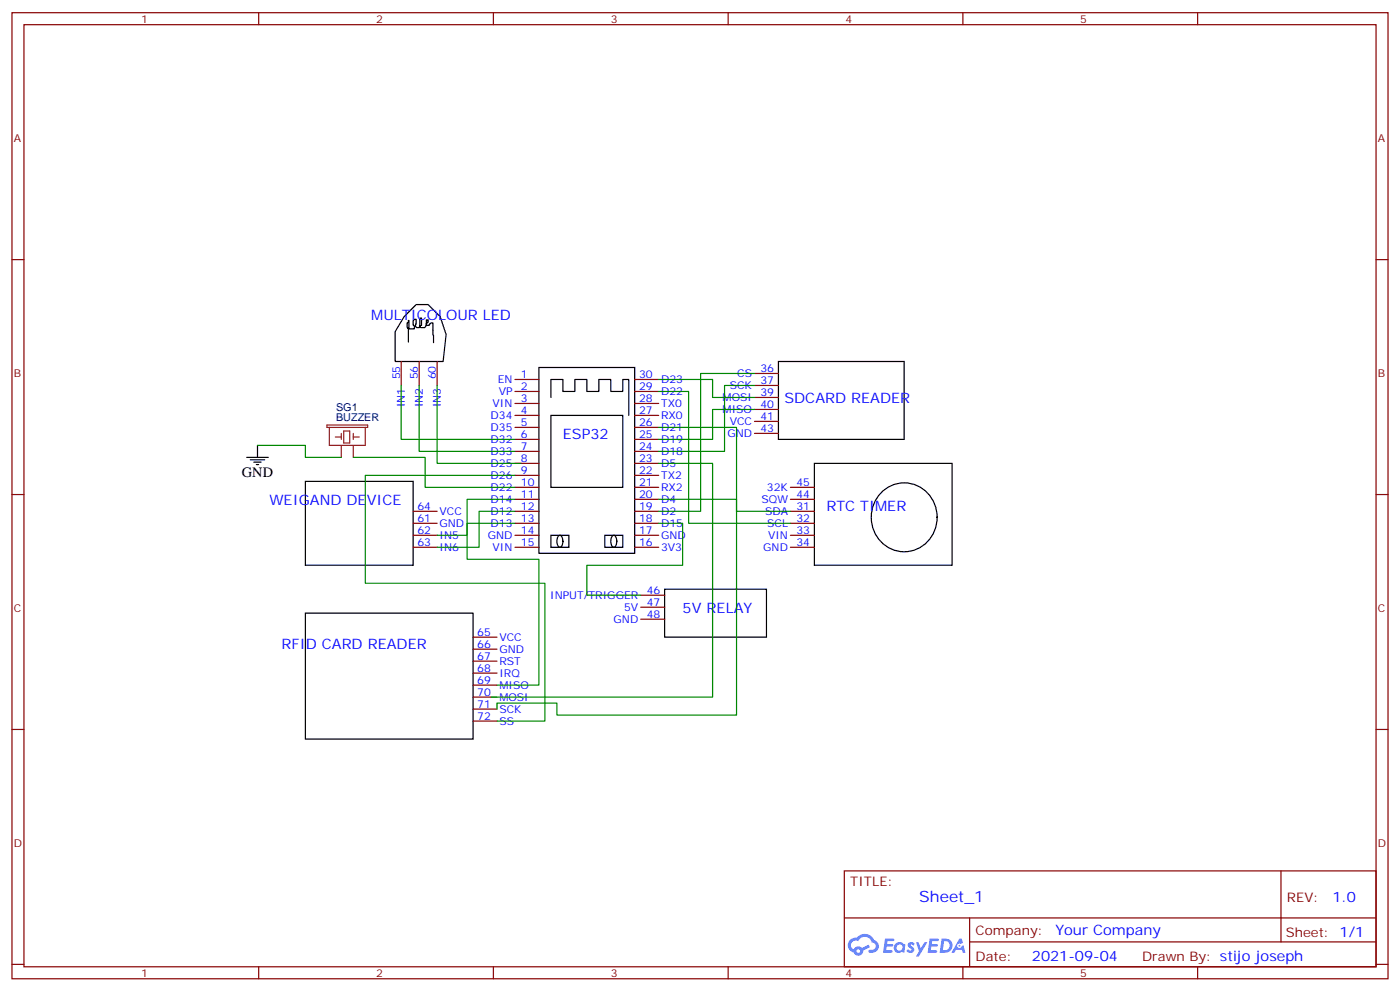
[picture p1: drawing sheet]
<svg xmlns="http://www.w3.org/2000/svg" width="412mm" height="292mm" viewBox="0 0 412 292" stroke-linecap="round" stroke-linejoin="round" font-family="sans-serif">
<g fill="none" stroke="#870000" stroke-width=".35">
<path d="M3.5 3.7h405.4v284.4h-405.4zM7.1 7.3h398.2v277.3h-398.2zM76.2 3.7v3.6M145.3 3.7v3.6M214.5 3.7v3.6M283.6 3.7v3.6M352.8 3.7v3.6M3.5 76.4h3.6M405.3 76.4h3.6M3.5 145.6h3.6M405.3 145.6h3.6M3.5 214.7h3.6"/>
<path d="M405.3 214.7h3.6M248.7 256.3h156.6v28.3h-156.6zM377.3 256.4v20.8M248.7 270.2h156.5M285.6 277.2h119.6M285.6 270.2v14.1M3.5 283.8h3.6M76.2 284.6v3.5M145.3 284.6v3.5M214.5 284.6v3.5M283.6 284.6v3.5M352.8 284.6v3.5"/>
<path d="M405.3 283.8h3.6"/>
</g>
<g fill="#5487ff">
<path d="M267.7 277.5a1.22 1.22 0 0 1 1.7 .3l-.4 .5a.47 .47 0 0 0-.3-.4 .47 .47 0 0 0-.5 .2l.1 .3a1.14 1.14 0 0 1 .8 1.7 1.14 1.14 0 0 1-1.9 0l-.2-.2 .5-.5 .7 .4a.29 .29 0 0 0 .3-.3 .29 .29 0 0 0-.2-.3 1.04 1.04 0 0 1-.6-1.7z"/>
<path d="M260.7 276.3h2.4l.3 .1-.2 .5-1.8 .1-.1 .9h1.5l.3 .3-.3 .4h-1.6l-.2 1.1h1.7l.2 .3-.2 .4h-2.6z"/>
<path d="M273.8 276.3h2.4l.3 .1-.1 .5-1.8 .1-.2 .9h1.6l.3 .3-.4 .4h-1.6l-.1 1.1h1.7l.2 .3-.2 .4h-2.6z"/>
<path d="M282.6 276.3h.7l.3 1.2-.6 .3a.69 .69 0 0 0-1 .3 .69 .69 0 0 0 .4 1 .69 .69 0 0 0 .9-.6l.5-.3 .6 2.2h-.8l-.2-.9h-1.8l-.5 .9h-.8z"/>
<path d="M269.8 277.3h.8l.6 1.9 1.1-1.9h.9l-2.6 4.2h-.8l.9-1.5z"/>
<path d="M277.4 276.3l-.6 4.1h1.3a2.11 2.11 0 0 0 2.5-2.1 2.11 2.11 0 0 0-2.5-2zM278.1 277a1.39 1.39 0 0 1 1.7 1.4 1.39 1.39 0 0 1-1.8 1.3h-.3z"/>
<path d="M263.7 277.9a1.54 1.54 0 0 0-.1 2.1 1.54 1.54 0 0 0 2.2 .2l.6 .2 .3-2.3-.2-.2-.4-.1a1.49 1.49 0 0 0-2.4 .1zM264 278.9a.94 .94 0 0 1 1.8 0 .94 .94 0 0 1-1.8 0z"/>
<path d="M250.4 276.6a2.18 2.18 0 0 0 1.1 3.8 1.44 1.44 0 0 0 1.6 .9 1.44 1.44 0 0 0 1.2-1.5l2-1-.5-.7-1.9 .9a1.47 1.47 0 0 0-2.4 .5 1.39 1.39 0 0 1-.7-2 1.39 1.39 0 0 1 2-.5 2.12 2.12 0 0 1 2.2-1.3 2.12 2.12 0 0 1 1.9 1.7 1.14 1.14 0 0 1 1.1 1.4 1.14 1.14 0 0 1-1.7 .8 .43 .43 0 0 0-.5 .3 .43 .43 0 0 0 .4 .5 1.98 1.98 0 0 0 2.5-1.2 1.98 1.98 0 0 0-1.2-2.5 3.1 3.1 0 0 0-5.3-.7l-.9 .1zM252.3 279.9a.55 .55 0 0 1 1.1 0 .55 .55 0 0 1-1.1 0z"/>
<circle cx="282.6" cy="278.4" r=".26"/>
</g>
<g fill="none" stroke="#000" stroke-width=".35">
<path d="M119.1 93.2l3.5-3.6h3.5l3.5 3.6 1.8 5.3-.9 7.9h-14.1v-8.8zM120.3 100.7v-3.7l.2-.4v-2.3h-.2v.6l-.4 .1v1.4l.4 .4h1.8v-.5l.3-.9h.2v-1.4h-.7l-.2 1.7 1.1 .7h.7l.1-.5 .6-.2v-2.1h-.6v2.7l.4 .1h1.1l.3-.3 .2-.9 .5-.3v-.8h-.5v1.6h.9l.1-.5 .9-.2 .2 5.9M158.7 108.2h28.3v54.6h-28.3zM162.3 117v-5.3h3.5v3.5h3.5v-3.5h3.6v3.5h3.5v-3.5h3.5v3.5h3.5v-3.5h1.8v10.6M229.3 106.4h37v22.9h-37zM72.7 134.6h6.3M73.7 135.3h4.3M74.8 136h2.1M75.5 136.7h.7M75.8 131.1v3.5M162.3 122.3h21.1v21.1h-21.1zM239.9 136.4h40.6v30h-40.6z"/>
<path d="M90 141.7h31.7v24.7h-31.7zM162.3 157.6h5.3v3.5h-5.3zM164.6 157.6h.3a2.2 2.2 0 0 1 0 3.5 2.29 2.29 0 0 1-.3-3.5zM178.2 157.6h5.2v3.5h-5.2zM180.5 157.6h.3a2.2 2.2 0 0 1 0 3.5 2.29 2.29 0 0 1-.3-3.5zM259.9 144.7a9.7 9.7 0 0 1 11.2-1.3 9.7 9.7 0 0 1 4.9 10.1 9.7 9.7 0 0 1-10.3 8.9 9.7 9.7 0 0 1-9.1-10.1 10.3 10.3 0 0 1 3.3-7.6zM195.8 173.4h30v14.1h-30zM90 180.5h49.3v37h-49.3z"/>
</g>
<g fill="none" stroke="#870000" stroke-width=".35">
<path d="M118.2 106.4v7.1M123.5 106.4v7.1M128.8 106.4v7.1M151.7 111.7h7M151.7 115.2h7M151.7 118.7h7M187 111.7h7M187 115.2h7M187 118.7h7M222.2 109.9h7.1M222.2 113.5h7.1M222.2 117h7.1"/>
<path d="M151.7 122.3h7M151.7 125.8h7M151.7 129.3h7M151.7 132.9h7M151.7 136.4h7M151.7 139.9h7M187 122.3h7M187 125.8h7M187 129.3h7M187 132.9h7M187 136.4h7M187 139.9h7"/>
<path d="M222.2 120.5h7.1M222.2 124h7.1M222.2 127.6h7.1M121.7 150.5h7.1M121.7 154h7.1M121.7 157.6h7.1M151.7 143.4h7M151.7 147h7M151.7 150.5h7M151.7 154h7M151.7 157.6h7M187 143.4h7"/>
<path d="M187 147h7M187 150.5h7M187 154h7M187 157.6h7M232.8 143.4h7.1M232.8 147h7.1M232.8 150.5h7.1M232.8 154h7.1M232.8 157.6h7.1M121.7 161.1h7.1M151.7 161.1h7M187 161.1h7"/>
<path d="M188.7 175.2h7.1M188.7 178.7h7.1M232.8 161.1h7.1M139.3 187.5h7.1M139.3 191.1h7.1M139.3 194.6h7.1M139.3 198.1h7.1M188.7 182.2h7.1M139.3 201.6h7.1M139.3 205.2h7.1M139.3 208.7h7.1M139.3 212.2h7.1"/>
</g>
<g fill="none" stroke="#008700" stroke-width=".35">
<path d="M118.2 113.5v15.8h33.5M123.5 113.5v19.4h28.2M128.8 113.5v22.9h24.7M194 111.7h15.9v5.3h12.3M194 115.2h8.8v38.8h30M222.2 113.5h-8.8v19.4h-19.4M222.2 109.9h-15.8v40.6h-12.4M75.8 131.1h14.2v3.5h10.5M104.1 134.6h21.1v8.8h26.5M151.7 139.9h-44.1v31.8h52.9v40.5h-14.1M194 125.8h23v24.7h15.8M194 136.4h15.9v68.8h-65.3"/>
<path d="M222.2 120.5h-12.3v8.8h-15.9M151.7 154h-14.1v3.6h-8.8M151.7 150.5h-10.6v10.6h-12.3M151.7 147h-14.1v17.6h21.1v37h-12.3M194 154h7.1v12.4h-28.2v8.8h15.8M194 147h23v63.5h-53v-3.6h-17.6v1.8"/>
</g>
<path d="M96.3 125.1h12v.7h-12zM97 125.8v5.3h10.6v-5.3M98.8 128.6h1.7M100.5 127.6v1.7M100.5 131.1v3.5M101.2 126.9h1.8v3.5h-1.8zM104.1 128.6h1.7M104.1 127.6v1.7M104.1 131.1v3.5" fill="none" stroke="#8c2424" stroke-width=".35"/>
<text font-size="4.6" fill="#00f" x="270.8" y="265.4">Sheet_1</text>
<g font-size="4.2" fill="#00f">
<text x="109.4" y="94.1">MULTICOLOUR LED</text>
<text x="231.1" y="118.7">SDCARD READER</text>
<text x="165.8" y="129.3">ESP32</text>
<text x="79.4" y="148.7">WEIGAND DEVICE</text>
<text x="243.4" y="150.5">RTC TIMER</text>
<text x="201.1" y="180.5">5V RELAY</text>
<text x="82.9" y="191.1">RFID CARD READER</text>
<text x="392.5" y="265.6">1.0</text>
<text x="310.9" y="275.2">Your Company</text>
<text x="304" y="283">2021-09-04</text>
</g>
<text font-size="4.2" x="71.3" y="140.3">GND</text>
<g font-size="3.9" fill="#800">
<text x="250.5" y="260.9">TITLE:</text>
<text x="379.1" y="265.6">REV:</text>
<text x="287.4" y="275.1">Company:</text>
<text x="378.7" y="275.7">Sheet: 1/1</text>
<text x="287.4" y="282.8">Date:</text>
<text x="336.4" y="282.9">Drawn By: stijo joseph</text>
</g>
<g font-size="3.2" fill="#800">
<text x="41.6" y="6.7">1</text>
<text x="110.8" y="6.7">2</text>
<text x="179.9" y="6.7">3</text>
<text x="249.1" y="6.7">4</text>
<text x="318.2" y="6.7">5</text>
<text x="4.1" y="41.8">A</text>
<text x="405.9" y="41.8">A</text>
<text x="4.1" y="111">B</text>
<text x="405.9" y="111">B</text>
<text x="4.1" y="180.1">C</text>
<text x="405.9" y="180.1">C</text>
<text x="4.1" y="249.3">D</text>
<text x="405.9" y="249.3">D</text>
<text x="41.6" y="287.5">1</text>
<text x="110.8" y="287.5">2</text>
<text x="179.9" y="287.5">3</text>
<text x="249.1" y="287.5">4</text>
<text x="318.2" y="287.5">5</text>
</g>
<g font-size="3.2" fill="#00f">
<text x="117.8" y="111.7" transform="rotate(-90 117.8 111.7)">55</text>
<text x="123.1" y="111.7" transform="rotate(-90 123.1 111.7)">56</text>
<text x="128.4" y="111.7" transform="rotate(-90 128.4 111.7)">60</text>
<text x="146.6" y="112.7">EN</text>
<text x="153.5" y="111.3">1</text>
<text x="188.2" y="111.3">30</text>
<text x="194.7" y="112.7">D23</text>
<text x="217.2" y="111">CS</text>
<text x="224" y="109.6">36</text>
<text x="224" y="113.1">37</text>
<text x="119.2" y="119.9" transform="rotate(-90 119.2 119.9)">IN1</text>
<text x="124.5" y="119.9" transform="rotate(-90 124.5 119.9)">IN2</text>
<text x="129.8" y="119.9" transform="rotate(-90 129.8 119.9)">IN3</text>
<text x="145.1" y="119.8">VIN</text>
<text x="146.9" y="116.3">VP</text>
<text x="153.5" y="114.9">2</text>
<text x="153.5" y="118.4">3</text>
<text x="188.2" y="114.9">29</text>
<text x="188.2" y="118.4">28</text>
<text x="194.7" y="116.3">D22</text>
<text x="194.7" y="119.8">TX0</text>
<text x="212.9" y="118">MOSI</text>
<text x="215" y="114.5">SCK</text>
<text x="224" y="116.6">39</text>
<text x="144.5" y="123.3">D34</text>
<text x="153.5" y="121.9">4</text>
<text x="153.5" y="125.4">5</text>
<text x="188.2" y="121.9">27</text>
<text x="188.2" y="125.4">26</text>
<text x="194.7" y="123.3">RX0</text>
<text x="212.9" y="121.6">MISO</text>
<text x="214.9" y="125.1">VCC</text>
<text x="224" y="120.2">40</text>
<text x="224" y="123.7">41</text>
<text x="144.5" y="126.9">D35</text>
<text x="144.5" y="130.4">D32</text>
<text x="153.5" y="129">6</text>
<text x="188.2" y="129">25</text>
<text x="194.7" y="126.9">D21</text>
<text x="194.7" y="130.4">D19</text>
<text x="214.3" y="128.6">GND</text>
<text x="224" y="127.2">43</text>
<text x="144.5" y="133.9">D33</text>
<text x="144.5" y="137.4">D25</text>
<text x="153.5" y="132.5">7</text>
<text x="153.5" y="136">8</text>
<text x="188.2" y="132.5">24</text>
<text x="188.2" y="136">23</text>
<text x="194.7" y="133.9">D18</text>
<text x="194.7" y="137.4">D5</text>
<text x="144.5" y="141">D26</text>
<text x="153.5" y="139.6">9</text>
<text x="153.5" y="143.1">10</text>
<text x="188.2" y="139.6">22</text>
<text x="188.2" y="143.1">21</text>
<text x="194.7" y="141">TX2</text>
<text x="234.6" y="143.1">45</text>
<text x="144.5" y="144.5">D22</text>
<text x="144.5" y="148">D14</text>
<text x="153.5" y="146.6">11</text>
<text x="188.2" y="146.6">20</text>
<text x="194.7" y="144.5">RX2</text>
<text x="194.7" y="148">D4</text>
<text x="224.3" y="148">SQW</text>
<text x="225.9" y="144.5">32K</text>
<text x="234.6" y="146.6">44</text>
<text x="123" y="153.7">61</text>
<text x="123" y="150.1">64</text>
<text x="129.5" y="155.1">GND</text>
<text x="129.5" y="151.6">VCC</text>
<text x="144.5" y="151.6">D12</text>
<text x="144.5" y="155.1">D13</text>
<text x="153.5" y="150.1">12</text>
<text x="153.5" y="153.7">13</text>
<text x="188.2" y="150.1">19</text>
<text x="188.2" y="153.7">18</text>
<text x="194.7" y="151.6">D2</text>
<text x="194.7" y="155.1">D15</text>
<text x="225.3" y="151.6">SDA</text>
<text x="226" y="155.1">SCL</text>
<text x="234.6" y="150.1">31</text>
<text x="234.6" y="153.7">32</text>
<text x="123" y="157.2">62</text>
<text x="123" y="160.7">63</text>
<text x="129.5" y="158.6">IN5</text>
<text x="143.7" y="158.6">GND</text>
<text x="153.5" y="157.2">14</text>
<text x="153.5" y="160.7">15</text>
<text x="188.2" y="157.2">17</text>
<text x="188.2" y="160.7">16</text>
<text x="194.7" y="158.6">GND</text>
<text x="226.3" y="158.6">VIN</text>
<text x="234.6" y="157.2">33</text>
<text x="234.6" y="160.7">34</text>
<text x="129.5" y="162.1">IN6</text>
<text x="145.1" y="162.1">VIN</text>
<text x="194.7" y="162.1">3V3</text>
<text x="224.8" y="162.1">GND</text>
<text x="162.1" y="176.2">INPUT/TRIGGER</text>
<text x="183.8" y="179.8">5V</text>
<text x="190.5" y="174.8">46</text>
<text x="190.5" y="178.4">47</text>
<text x="180.7" y="183.3">GND</text>
<text x="190.5" y="181.9">48</text>
<text x="140.6" y="187.2">65</text>
<text x="140.6" y="190.7">66</text>
<text x="147.1" y="188.6">VCC</text>
<text x="140.6" y="194.2">67</text>
<text x="140.6" y="197.8">68</text>
<text x="147.1" y="192.1">GND</text>
<text x="147.1" y="195.7">RST</text>
<text x="140.6" y="201.3">69</text>
<text x="147.1" y="199.2">IRQ</text>
<text x="147.1" y="202.7">MISO</text>
<text x="140.6" y="204.8">70</text>
<text x="140.6" y="208.4">71</text>
<text x="147.1" y="206.2">MOSI</text>
<text x="147.1" y="209.8">SCK</text>
<text x="140.6" y="211.9">72</text>
<text x="147.1" y="213.3">SS</text>
</g>
<g font-size="3.2" fill="#000080">
<text x="99" y="124">BUZZER</text>
<text x="99" y="121">SG1</text>
</g>
</svg>
